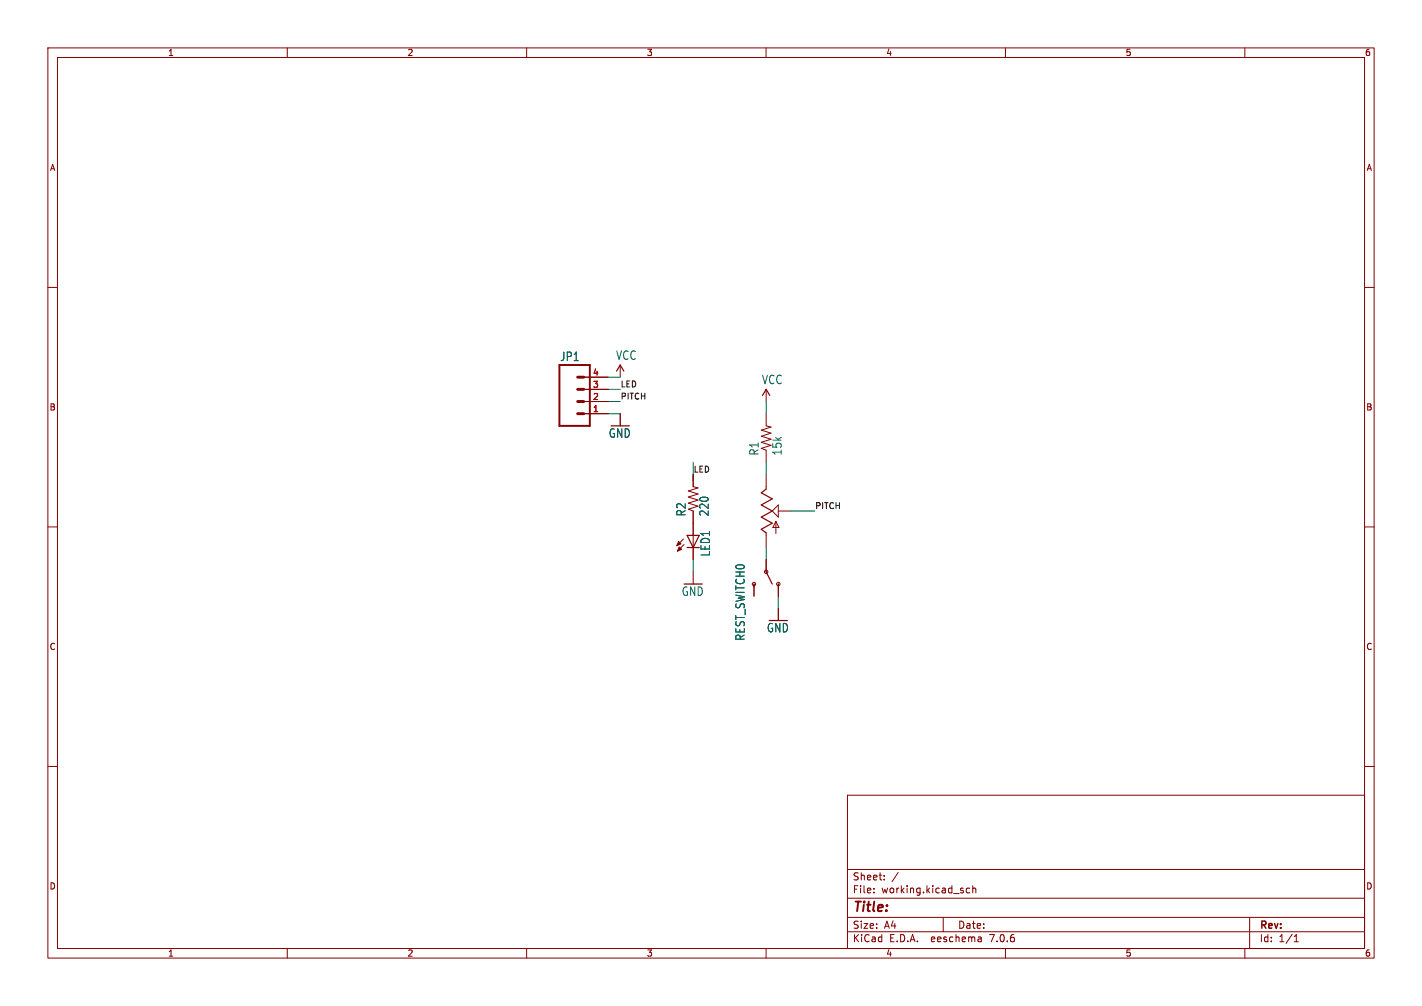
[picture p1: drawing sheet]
(kicad_sch (version 20230121) (generator eeschema)

 (paper "A4")

 (lib_symbols
  (symbol "working-eagle-import:GND" (power) (in_bom yes) (on_board yes)
   (property "Reference" "#GND" (at 0 0 0) (effects (font (size 1.27 1.27)) hide))
   (property "Value" "GND" (at -2.54 -2.54 0) (effects (font (size 1.778 1.5113)) (justify left bottom)))
   (property "Footprint" "" (at 0 0 0) (effects (font (size 1.27 1.27)) hide))
   (property "Datasheet" "" (at 0 0 0) (effects (font (size 1.27 1.27)) hide))
   (property "ki_locked" "" (at 0 0 0) (effects (font (size 1.27 1.27))))
   (symbol "GND_1_0"
    (polyline (pts (xy -1.905 0) (xy 1.905 0)) (stroke (width 0.254) (type solid)) (fill (type none)))
    (pin power_in line (at 0 2.54 270) (length 2.54) (name "GND" (effects (font (size 0 0)))) (number "1" (effects (font (size 0 0)))))))
  (symbol "working-eagle-import:LED-3MM-NO_SILK" (in_bom yes) (on_board yes)
   (property "Reference" "LED" (at 3.556 -4.572 90) (effects (font (size 1.778 1.5113)) (justify left bottom)))
   (property "Value" "" (at 5.715 -4.572 90) (effects (font (size 1.778 1.5113)) (justify left bottom)))
   (property "Footprint" "working:LED3MM-NS" (at 0 0 0) (effects (font (size 1.27 1.27)) hide))
   (property "Datasheet" "" (at 0 0 0) (effects (font (size 1.27 1.27)) hide))
   (property "ki_locked" "" (at 0 0 0) (effects (font (size 1.27 1.27))))
   (symbol "LED-3MM-NO_SILK_1_0"
    (polyline (pts (xy -2.032 -0.762) (xy -3.429 -2.159)) (stroke (width 0.1524) (type solid)) (fill (type none)))
    (polyline (pts (xy -1.905 -1.905) (xy -3.302 -3.302)) (stroke (width 0.1524) (type solid)) (fill (type none)))
    (polyline (pts (xy 0 -2.54) (xy -1.27 -2.54)) (stroke (width 0.254) (type solid)) (fill (type none)))
    (polyline (pts (xy 0 -2.54) (xy -1.27 0)) (stroke (width 0.254) (type solid)) (fill (type none)))
    (polyline (pts (xy 0 0) (xy -1.27 0)) (stroke (width 0.254) (type solid)) (fill (type none)))
    (polyline (pts (xy 0 0) (xy 0 -2.54)) (stroke (width 0.1524) (type solid)) (fill (type none)))
    (polyline (pts (xy 1.27 -2.54) (xy 0 -2.54)) (stroke (width 0.254) (type solid)) (fill (type none)))
    (polyline (pts (xy 1.27 0) (xy 0 -2.54)) (stroke (width 0.254) (type solid)) (fill (type none)))
    (polyline (pts (xy 1.27 0) (xy 0 0)) (stroke (width 0.254) (type solid)) (fill (type none)))
    (polyline (pts (xy -3.429 -2.159) (xy -3.048 -1.27) (xy -2.54 -1.778)) (stroke (width 0.1524) (type solid)) (fill (type outline)))
    (polyline (pts (xy -3.302 -3.302) (xy -2.921 -2.413) (xy -2.413 -2.921)) (stroke (width 0.1524) (type solid)) (fill (type outline)))
    (pin passive line (at 0 2.54 270) (length 2.54) (name "A" (effects (font (size 0 0)))) (number "A" (effects (font (size 0 0)))))
    (pin passive line (at 0 -5.08 90) (length 2.54) (name "C" (effects (font (size 0 0)))) (number "K" (effects (font (size 0 0)))))))
  (symbol "working-eagle-import:M04JST-PTH" (in_bom yes) (on_board yes)
   (property "Reference" "JP" (at -5.08 8.382 0) (effects (font (size 1.778 1.5113)) (justify left bottom)))
   (property "Value" "" (at -5.08 -7.62 0) (effects (font (size 1.778 1.5113)) (justify left bottom)))
   (property "Footprint" "working:JST-4-PTH" (at 0 0 0) (effects (font (size 1.27 1.27)) hide))
   (property "Datasheet" "" (at 0 0 0) (effects (font (size 1.27 1.27)) hide))
   (property "ki_locked" "" (at 0 0 0) (effects (font (size 1.27 1.27))))
   (symbol "M04JST-PTH_1_0"
    (polyline (pts (xy -5.08 7.62) (xy -5.08 -5.08)) (stroke (width 0.4064) (type solid)) (fill (type none)))
    (polyline (pts (xy -5.08 7.62) (xy 1.27 7.62)) (stroke (width 0.4064) (type solid)) (fill (type none)))
    (polyline (pts (xy -1.27 -2.54) (xy 0 -2.54)) (stroke (width 0.6096) (type solid)) (fill (type none)))
    (polyline (pts (xy -1.27 0) (xy 0 0)) (stroke (width 0.6096) (type solid)) (fill (type none)))
    (polyline (pts (xy -1.27 2.54) (xy 0 2.54)) (stroke (width 0.6096) (type solid)) (fill (type none)))
    (polyline (pts (xy -1.27 5.08) (xy 0 5.08)) (stroke (width 0.6096) (type solid)) (fill (type none)))
    (polyline (pts (xy 1.27 -5.08) (xy -5.08 -5.08)) (stroke (width 0.4064) (type solid)) (fill (type none)))
    (polyline (pts (xy 1.27 -5.08) (xy 1.27 7.62)) (stroke (width 0.4064) (type solid)) (fill (type none)))
    (pin passive line (at 5.08 -2.54 180) (length 5.08) (name "1" (effects (font (size 0 0)))) (number "1" (effects (font (size 1.27 1.27)))))
    (pin passive line (at 5.08 0 180) (length 5.08) (name "2" (effects (font (size 0 0)))) (number "2" (effects (font (size 1.27 1.27)))))
    (pin passive line (at 5.08 2.54 180) (length 5.08) (name "3" (effects (font (size 0 0)))) (number "3" (effects (font (size 1.27 1.27)))))
    (pin passive line (at 5.08 5.08 180) (length 5.08) (name "4" (effects (font (size 0 0)))) (number "4" (effects (font (size 1.27 1.27)))))))
  (symbol "working-eagle-import:RESISTORAXIAL-0.3" (in_bom yes) (on_board yes)
   (property "Reference" "R" (at -3.81 1.4986 0) (effects (font (size 1.778 1.5113)) (justify left bottom)))
   (property "Value" "" (at -3.81 -3.302 0) (effects (font (size 1.778 1.5113)) (justify left bottom)))
   (property "Footprint" "working:AXIAL-0.3" (at 0 0 0) (effects (font (size 1.27 1.27)) hide))
   (property "Datasheet" "" (at 0 0 0) (effects (font (size 1.27 1.27)) hide))
   (property "ki_locked" "" (at 0 0 0) (effects (font (size 1.27 1.27))))
   (symbol "RESISTORAXIAL-0.3_1_0"
    (polyline (pts (xy -2.54 0) (xy -2.159 1.016)) (stroke (width 0.1524) (type solid)) (fill (type none)))
    (polyline (pts (xy -2.159 1.016) (xy -1.524 -1.016)) (stroke (width 0.1524) (type solid)) (fill (type none)))
    (polyline (pts (xy -1.524 -1.016) (xy -0.889 1.016)) (stroke (width 0.1524) (type solid)) (fill (type none)))
    (polyline (pts (xy -0.889 1.016) (xy -0.254 -1.016)) (stroke (width 0.1524) (type solid)) (fill (type none)))
    (polyline (pts (xy -0.254 -1.016) (xy 0.381 1.016)) (stroke (width 0.1524) (type solid)) (fill (type none)))
    (polyline (pts (xy 0.381 1.016) (xy 1.016 -1.016)) (stroke (width 0.1524) (type solid)) (fill (type none)))
    (polyline (pts (xy 1.016 -1.016) (xy 1.651 1.016)) (stroke (width 0.1524) (type solid)) (fill (type none)))
    (polyline (pts (xy 1.651 1.016) (xy 2.286 -1.016)) (stroke (width 0.1524) (type solid)) (fill (type none)))
    (polyline (pts (xy 2.286 -1.016) (xy 2.54 0)) (stroke (width 0.1524) (type solid)) (fill (type none)))
    (pin passive line (at -5.08 0 0) (length 2.54) (name "1" (effects (font (size 0 0)))) (number "P$1" (effects (font (size 0 0)))))
    (pin passive line (at 5.08 0 180) (length 2.54) (name "2" (effects (font (size 0 0)))) (number "P$2" (effects (font (size 0 0)))))))
  (symbol "working-eagle-import:SPARKFUN_POTPDB12" (in_bom yes) (on_board yes)
   (property "Reference" "" (at 5.08 -10.16 90) (effects (font (size 1.778 1.5113)) (justify left bottom) hide))
   (property "Value" "" (at -2.54 -10.16 90) (effects (font (size 1.778 1.5113)) (justify left bottom) hide))
   (property "Footprint" "working:SPARKFUN_PDB12" (at 0 0 0) (effects (font (size 1.27 1.27)) hide))
   (property "Datasheet" "" (at 0 0 0) (effects (font (size 1.27 1.27)) hide))
   (property "ki_locked" "" (at 0 0 0) (effects (font (size 1.27 1.27))))
   (symbol "SPARKFUN_POTPDB12_1_0"
    (polyline (pts (xy -1.016 -3.81) (xy 1.27 -2.54)) (stroke (width 0.254) (type solid)) (fill (type none)))
    (polyline (pts (xy -1.016 -1.27) (xy 1.27 0)) (stroke (width 0.254) (type solid)) (fill (type none)))
    (polyline (pts (xy -1.016 1.27) (xy 1.27 2.54)) (stroke (width 0.254) (type solid)) (fill (type none)))
    (polyline (pts (xy -1.016 3.81) (xy 0 4.572)) (stroke (width 0.254) (type solid)) (fill (type none)))
    (polyline (pts (xy 0 -5.08) (xy 0 -4.572)) (stroke (width 0.1524) (type solid)) (fill (type none)))
    (polyline (pts (xy 0 -4.572) (xy -1.016 -3.81)) (stroke (width 0.254) (type solid)) (fill (type none)))
    (polyline (pts (xy 0 4.572) (xy 0 5.08)) (stroke (width 0.1524) (type solid)) (fill (type none)))
    (polyline (pts (xy 1.27 -2.54) (xy -1.016 -1.27)) (stroke (width 0.254) (type solid)) (fill (type none)))
    (polyline (pts (xy 1.27 0) (xy -1.016 1.27)) (stroke (width 0.254) (type solid)) (fill (type none)))
    (polyline (pts (xy 1.27 0) (xy 2.54 1.27)) (stroke (width 0.2032) (type solid)) (fill (type none)))
    (polyline (pts (xy 1.27 2.54) (xy -1.016 3.81)) (stroke (width 0.254) (type solid)) (fill (type none)))
    (polyline (pts (xy 1.397 -3.429) (xy 2.032 -2.159)) (stroke (width 0.1524) (type solid)) (fill (type none)))
    (polyline (pts (xy 2.032 -4.699) (xy 2.032 -2.159)) (stroke (width 0.1524) (type solid)) (fill (type none)))
    (polyline (pts (xy 2.032 -2.159) (xy 2.667 -3.429)) (stroke (width 0.1524) (type solid)) (fill (type none)))
    (polyline (pts (xy 2.54 -1.27) (xy 1.27 0)) (stroke (width 0.2032) (type solid)) (fill (type none)))
    (polyline (pts (xy 2.54 1.27) (xy 2.54 -1.27)) (stroke (width 0.2032) (type solid)) (fill (type none)))
    (polyline (pts (xy 2.667 -3.429) (xy 1.397 -3.429)) (stroke (width 0.1524) (type solid)) (fill (type none)))
    (pin passive line (at 0 -7.62 90) (length 2.54) (name "A" (effects (font (size 0 0)))) (number "1" (effects (font (size 0 0)))))
    (pin passive line (at 5.08 0 180) (length 2.54) (name "S" (effects (font (size 0 0)))) (number "2" (effects (font (size 0 0)))))
    (pin passive line (at 0 7.62 270) (length 2.54) (name "E" (effects (font (size 0 0)))) (number "3" (effects (font (size 0 0)))))))
  (symbol "working-eagle-import:SWITCH-SPDTPTH_LOCK" (in_bom yes) (on_board yes)
   (property "Reference" "S" (at -1.905 -6.35 0) (effects (font (size 1.778 1.5113)) (justify left bottom)))
   (property "Value" "" (at -2.54 3.81 0) (effects (font (size 1.778 1.5113)) (justify left bottom)))
   (property "Footprint" "working:SWITCH-SPDT_LOCK.007S" (at 0 0 0) (effects (font (size 1.27 1.27)) hide))
   (property "Datasheet" "" (at 0 0 0) (effects (font (size 1.27 1.27)) hide))
   (property "ki_locked" "" (at 0 0 0) (effects (font (size 1.27 1.27))))
   (symbol "SWITCH-SPDTPTH_LOCK_1_0"
    (polyline (pts (xy 0 0) (xy 2.54 1.27)) (stroke (width 0.254) (type solid)) (fill (type none)))
    (polyline (pts (xy 2.54 -2.54) (xy 3.175 -2.54)) (stroke (width 0.127) (type solid)) (fill (type none)))
    (polyline (pts (xy 2.54 2.54) (xy 3.175 2.54)) (stroke (width 0.1524) (type solid)) (fill (type none)))
    (circle (center 0 0) (radius 0.3592) (stroke (width 0.2032) (type solid)) (fill (type none)))
    (circle (center 2.54 -2.54) (radius 0.3592) (stroke (width 0.2032) (type solid)) (fill (type none)))
    (circle (center 2.54 2.54) (radius 0.3592) (stroke (width 0.2032) (type solid)) (fill (type none)))
    (pin passive line (at 5.08 2.54 180) (length 2.54) (name "O" (effects (font (size 0 0)))) (number "1" (effects (font (size 0 0)))))
    (pin passive line (at -2.54 0 0) (length 2.54) (name "P" (effects (font (size 0 0)))) (number "2" (effects (font (size 0 0)))))
    (pin passive line (at 5.08 -2.54 180) (length 2.54) (name "S" (effects (font (size 0 0)))) (number "3" (effects (font (size 0 0)))))))
  (symbol "working-eagle-import:VCC" (power) (in_bom yes) (on_board yes)
   (property "Reference" "#SUPPLY" (at 0 0 0) (effects (font (size 1.27 1.27)) hide))
   (property "Value" "VCC" (at -1.016 3.556 0) (effects (font (size 1.778 1.5113)) (justify left bottom)))
   (property "Footprint" "" (at 0 0 0) (effects (font (size 1.27 1.27)) hide))
   (property "Datasheet" "" (at 0 0 0) (effects (font (size 1.27 1.27)) hide))
   (property "ki_locked" "" (at 0 0 0) (effects (font (size 1.27 1.27))))
   (symbol "VCC_1_0"
    (polyline (pts (xy 0 2.54) (xy -0.762 1.27)) (stroke (width 0.254) (type solid)) (fill (type none)))
    (polyline (pts (xy 0.762 1.27) (xy 0 2.54)) (stroke (width 0.254) (type solid)) (fill (type none)))
    (pin power_in line (at 0 0 90) (length 2.54) (name "VCC" (effects (font (size 0 0)))) (number "1" (effects (font (size 0 0))))))))


 (wire (pts (xy 127 81.28) (xy 129.54 81.28)) (stroke (width 0.1524) (type solid)))
 (wire (pts (xy 162.56 127) (xy 162.56 124.46)) (stroke (width 0.1524) (type solid)))
 (wire (pts (xy 160.02 96.52) (xy 160.02 99.06)) (stroke (width 0.1524) (type solid)))
 (wire (pts (xy 165.1 106.68) (xy 170.18 106.68)) (stroke (width 0.1524) (type solid)))
 (wire (pts (xy 127 78.74) (xy 129.54 78.74)) (stroke (width 0.1524) (type solid)))
 (wire (pts (xy 144.78 96.52) (xy 144.78 100.33)) (stroke (width 0.1524) (type solid)))
 (wire (pts (xy 144.78 116.84) (xy 144.78 119.38)) (stroke (width 0.1524) (type solid)))
 (wire (pts (xy 125.73 83.82) (xy 129.54 83.82)) (stroke (width 0.1524) (type solid)))
 (wire (pts (xy 127 86.36) (xy 129.54 86.36)) (stroke (width 0.1524) (type solid)))
 (wire (pts (xy 160.02 83.82) (xy 160.02 86.36)) (stroke (width 0.1524) (type solid)))
 (wire (pts (xy 160.02 116.84) (xy 160.02 114.3)) (stroke (width 0.1524) (type solid)))

 (label "PITCH" (at 129.54 83.82 0) (fields_autoplaced) (effects (font (size 1.2446 1.2446)) (justify left bottom)))
 (label "PITCH" (at 170.18 106.68 0) (fields_autoplaced) (effects (font (size 1.2446 1.2446)) (justify left bottom)))
 (label "LED" (at 144.78 99.06 0) (fields_autoplaced) (effects (font (size 1.2446 1.2446)) (justify left bottom)))
 (label "LED" (at 129.54 81.28 0) (fields_autoplaced) (effects (font (size 1.2446 1.2446)) (justify left bottom)))

 (symbol (lib_id "working-eagle-import:GND") (at 129.54 88.9 0) (unit 1) (in_bom yes) (on_board yes) (dnp no)
  (property "Reference" "#GND2" (at 129.54 88.9 0) (effects (font (size 1.27 1.27)) hide))
  (property "Value" "GND" (at 127 91.44 0) (effects (font (size 1.778 1.5113)) (justify left bottom)))
  (property "Footprint" "" (at 129.54 88.9 0) (effects (font (size 1.27 1.27)) hide))
  (property "Datasheet" "" (at 129.54 88.9 0) (effects (font (size 1.27 1.27)) hide)) (pin "1"))

 (symbol (lib_id "working-eagle-import:VCC") (at 160.02 83.82 0) (unit 1) (in_bom yes) (on_board yes) (dnp no)
  (property "Reference" "#SUPPLY1" (at 160.02 83.82 0) (effects (font (size 1.27 1.27)) hide))
  (property "Value" "VCC" (at 159.004 80.264 0) (effects (font (size 1.778 1.5113)) (justify left bottom)))
  (property "Footprint" "" (at 160.02 83.82 0) (effects (font (size 1.27 1.27)) hide))
  (property "Datasheet" "" (at 160.02 83.82 0) (effects (font (size 1.27 1.27)) hide)) (pin "1"))

 (symbol (lib_id "working-eagle-import:VCC") (at 129.54 78.74 0) (unit 1) (in_bom yes) (on_board yes) (dnp no)
  (property "Reference" "#SUPPLY2" (at 129.54 78.74 0) (effects (font (size 1.27 1.27)) hide))
  (property "Value" "VCC" (at 128.524 75.184 0) (effects (font (size 1.778 1.5113)) (justify left bottom)))
  (property "Footprint" "" (at 129.54 78.74 0) (effects (font (size 1.27 1.27)) hide))
  (property "Datasheet" "" (at 129.54 78.74 0) (effects (font (size 1.27 1.27)) hide)) (pin "1"))

 (symbol (lib_id "working-eagle-import:SWITCH-SPDTPTH_LOCK") (at 160.02 119.38 270) (unit 1) (in_bom yes) (on_board yes) (dnp no)
  (property "Reference" "REST_SWITCH0" (at 153.67 117.475 0) (effects (font (size 1.778 1.5113)) (justify left bottom)))
  (property "Value" "SWITCH-SPDTPTH_LOCK" (at 163.83 116.84 0) (effects (font (size 1.778 1.5113)) (justify left bottom) hide))
  (property "Footprint" "working:SWITCH-SPDT_LOCK.007S" (at 160.02 119.38 0) (effects (font (size 1.27 1.27)) hide))
  (property "Datasheet" "" (at 160.02 119.38 0) (effects (font (size 1.27 1.27)) hide)) (pin "1") (pin "2") (pin "3"))

 (symbol (lib_id "working-eagle-import:M04JST-PTH") (at 121.92 83.82 0) (unit 1) (in_bom yes) (on_board yes) (dnp no)
  (property "Reference" "JP1" (at 116.84 75.438 0) (effects (font (size 1.778 1.5113)) (justify left bottom)))
  (property "Value" "M04JST-PTH" (at 116.84 91.44 0) (effects (font (size 1.778 1.5113)) (justify left bottom) hide))
  (property "Footprint" "working:JST-4-PTH" (at 121.92 83.82 0) (effects (font (size 1.27 1.27)) hide))
  (property "Datasheet" "" (at 121.92 83.82 0) (effects (font (size 1.27 1.27)) hide)) (pin "1") (pin "2") (pin "3") (pin "4"))

 (symbol (lib_id "working-eagle-import:RESISTORAXIAL-0.3") (at 160.02 91.44 90) (unit 1) (in_bom yes) (on_board yes) (dnp no)
  (property "Reference" "R1" (at 158.5214 95.25 0) (effects (font (size 1.778 1.5113)) (justify left bottom)))
  (property "Value" "15k" (at 163.322 95.25 0) (effects (font (size 1.778 1.5113)) (justify left bottom)))
  (property "Footprint" "working:AXIAL-0.3" (at 160.02 91.44 0) (effects (font (size 1.27 1.27)) hide))
  (property "Datasheet" "" (at 160.02 91.44 0) (effects (font (size 1.27 1.27)) hide)) (pin "P$1") (pin "P$2"))

 (symbol (lib_id "working-eagle-import:LED-3MM-NO_SILK") (at 144.78 111.76 0) (unit 1) (in_bom yes) (on_board yes) (dnp no)
  (property "Reference" "LED1" (at 148.336 116.332 90) (effects (font (size 1.778 1.5113)) (justify left bottom)))
  (property "Value" "LED-3MM-NO_SILK" (at 150.495 116.332 90) (effects (font (size 1.778 1.5113)) (justify left bottom) hide))
  (property "Footprint" "working:LED3MM-NS" (at 144.78 111.76 0) (effects (font (size 1.27 1.27)) hide))
  (property "Datasheet" "" (at 144.78 111.76 0) (effects (font (size 1.27 1.27)) hide)) (pin "A") (pin "K"))

 (symbol (lib_id "working-eagle-import:GND") (at 144.78 121.92 0) (unit 1) (in_bom yes) (on_board yes) (dnp no)
  (property "Reference" "#GND3" (at 144.78 121.92 0) (effects (font (size 1.27 1.27)) hide))
  (property "Value" "GND" (at 142.24 124.46 0) (effects (font (size 1.778 1.5113)) (justify left bottom)))
  (property "Footprint" "" (at 144.78 121.92 0) (effects (font (size 1.27 1.27)) hide))
  (property "Datasheet" "" (at 144.78 121.92 0) (effects (font (size 1.27 1.27)) hide)) (pin "1"))

 (symbol (lib_id "working-eagle-import:RESISTORAXIAL-0.3") (at 144.78 104.14 90) (unit 1) (in_bom yes) (on_board yes) (dnp no)
  (property "Reference" "R2" (at 143.2814 107.95 0) (effects (font (size 1.778 1.5113)) (justify left bottom)))
  (property "Value" "220" (at 148.082 107.95 0) (effects (font (size 1.778 1.5113)) (justify left bottom)))
  (property "Footprint" "working:AXIAL-0.3" (at 144.78 104.14 0) (effects (font (size 1.27 1.27)) hide))
  (property "Datasheet" "" (at 144.78 104.14 0) (effects (font (size 1.27 1.27)) hide)) (pin "P$1") (pin "P$2"))

 (symbol (lib_id "working-eagle-import:GND") (at 162.56 129.54 0) (unit 1) (in_bom yes) (on_board yes) (dnp no)
  (property "Reference" "#GND1" (at 162.56 129.54 0) (effects (font (size 1.27 1.27)) hide))
  (property "Value" "GND" (at 160.02 132.08 0) (effects (font (size 1.778 1.5113)) (justify left bottom)))
  (property "Footprint" "" (at 162.56 129.54 0) (effects (font (size 1.27 1.27)) hide))
  (property "Datasheet" "" (at 162.56 129.54 0) (effects (font (size 1.27 1.27)) hide)) (pin "1"))

 (symbol (lib_id "working-eagle-import:SPARKFUN_POTPDB12") (at 160.02 106.68 0) (unit 1) (in_bom yes) (on_board yes) (dnp no)
  (property "Reference" "PITCH_KNOB0" (at 165.1 116.84 90) (effects (font (size 1.778 1.5113)) (justify left bottom) hide))
  (property "Value" "10k" (at 157.48 116.84 90) (effects (font (size 1.778 1.5113)) (justify left bottom) hide))
  (property "Footprint" "working:SPARKFUN_PDB12" (at 160.02 106.68 0) (effects (font (size 1.27 1.27)) hide))
  (property "Datasheet" "" (at 160.02 106.68 0) (effects (font (size 1.27 1.27)) hide)) (pin "1") (pin "2") (pin "3"))

 (sheet_instances (path "" (page "1"))))
